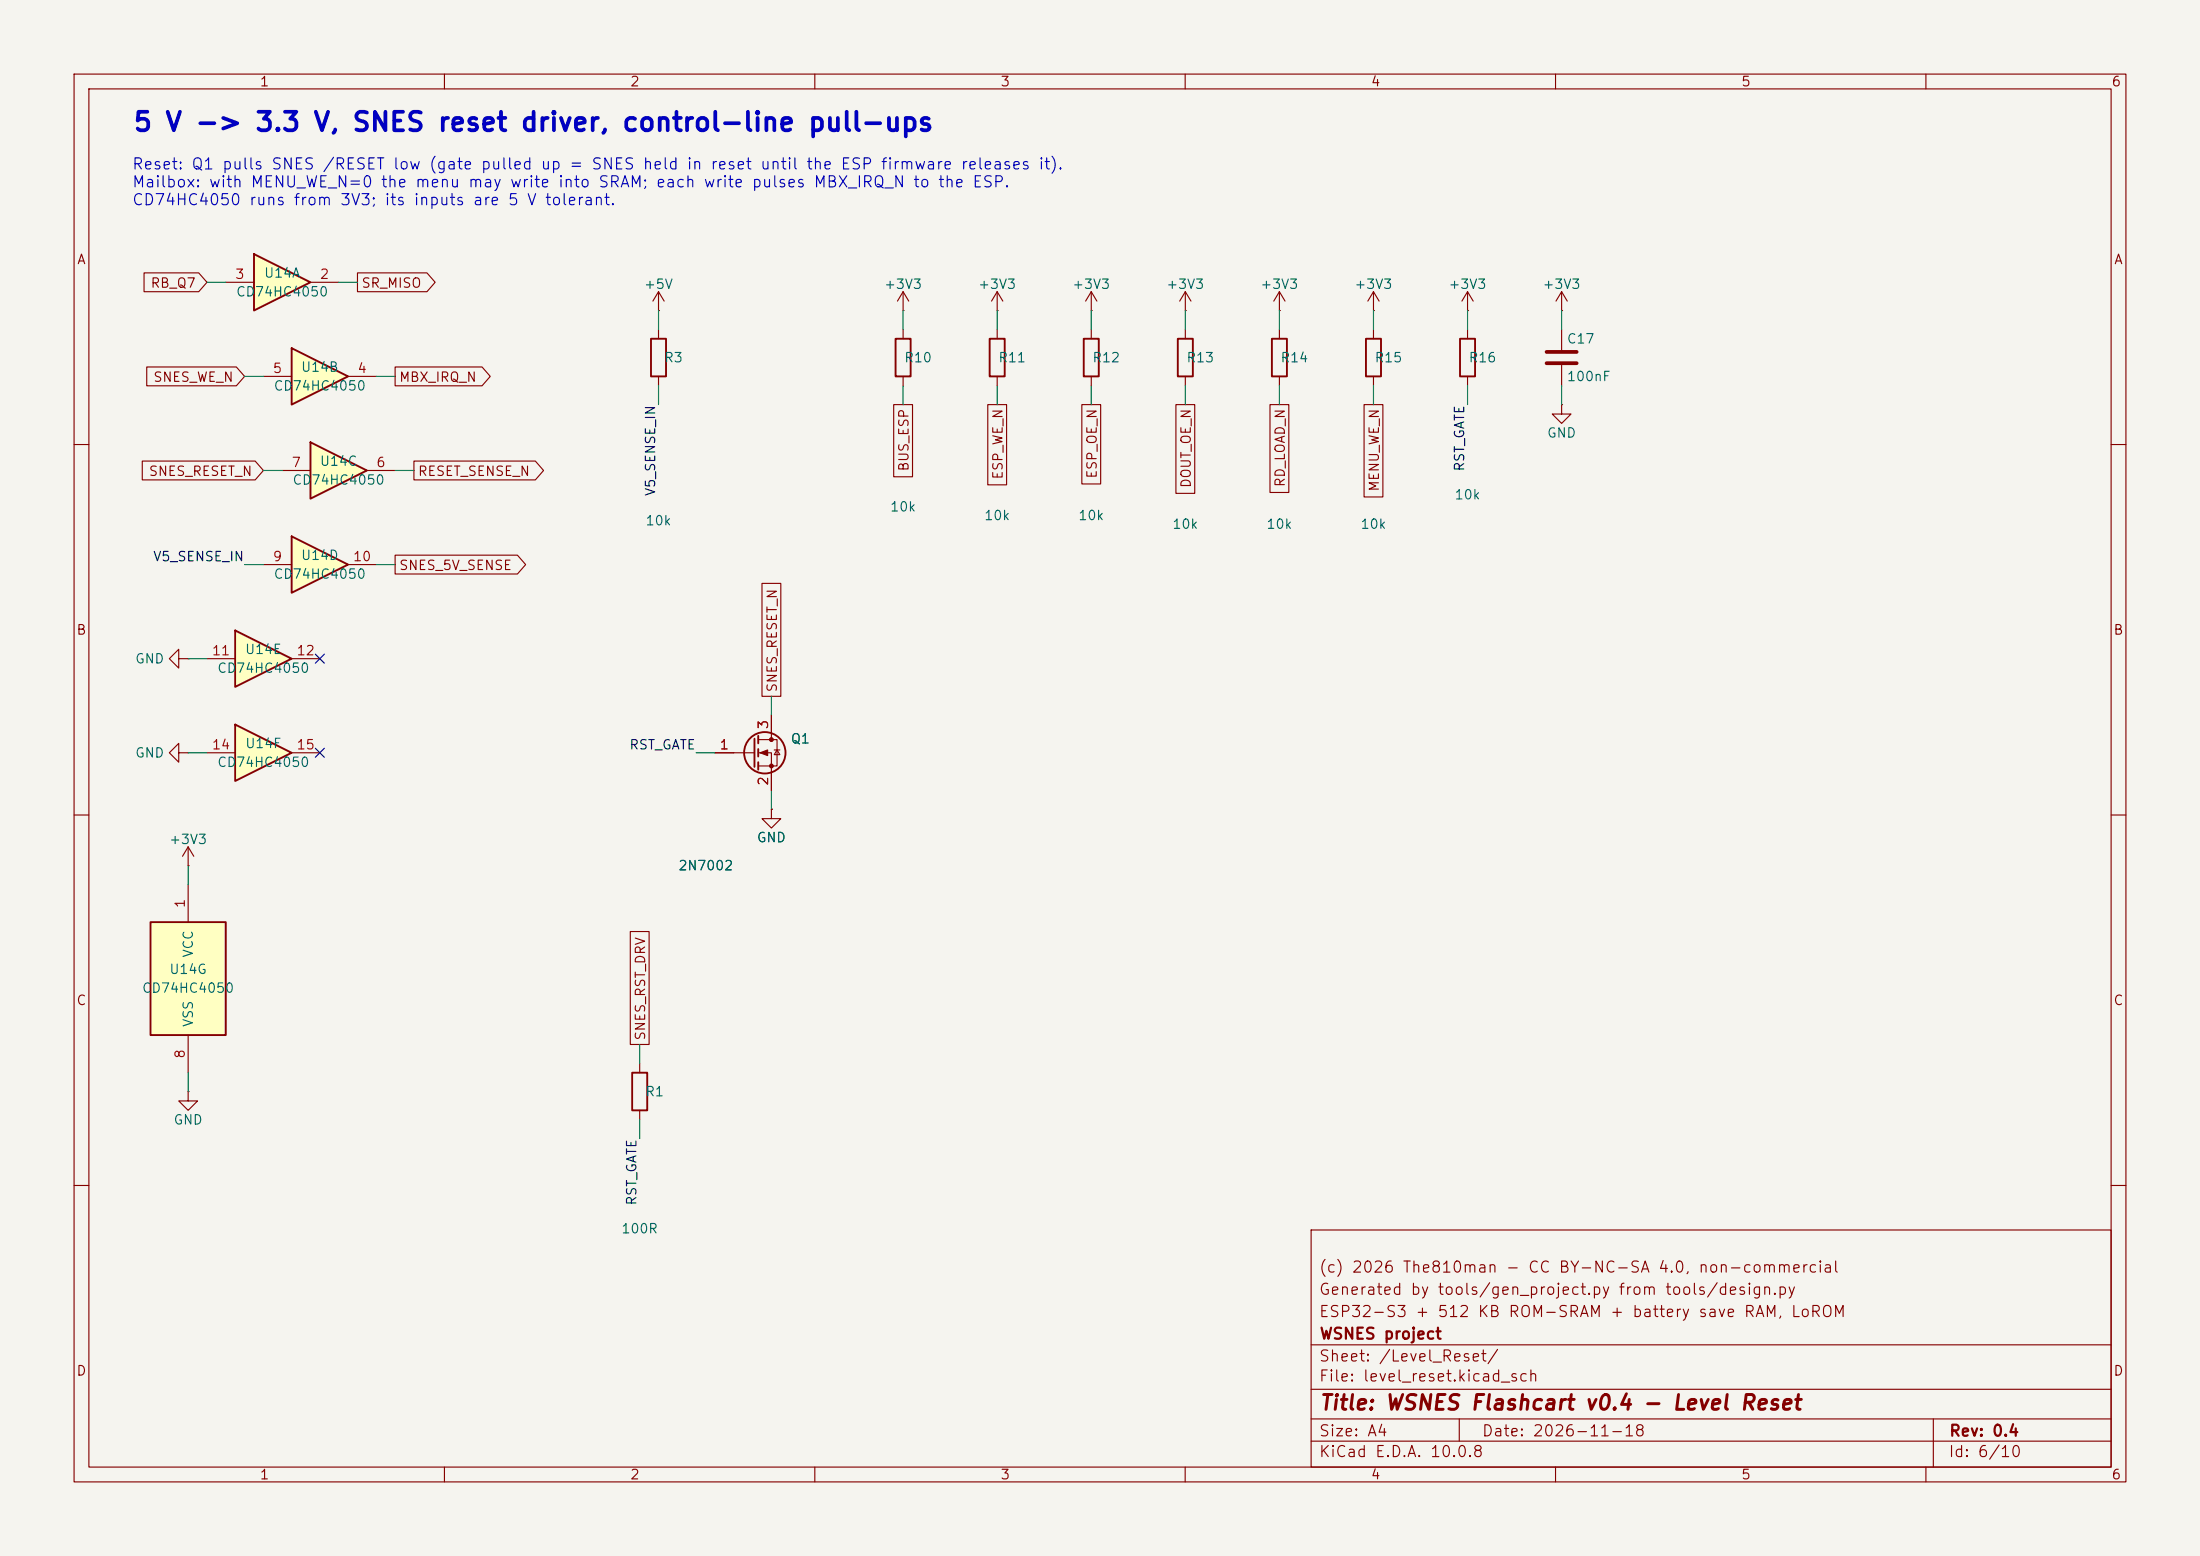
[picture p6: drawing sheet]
(kicad_sch
 (version 20250114)
 (generator "eeschema")
 (generator_version "9.0")
 (paper "A4")
 (title_block
  (title "WSNES Flashcart v0.4 - Level Reset")
  (date "2026-11-18")
  (rev "0.4")
  (company "WSNES project")
  (comment 1 "ESP32-S3 + 512 KB ROM-SRAM + battery save RAM, LoROM")
  (comment 2 "Generated by tools/gen_project.py from tools/design.py")
  (comment 3 "(c) 2026 The810man - CC BY-NC-SA 4.0, non-commercial"))
 (lib_symbols
  (symbol "4xxx:4050"
   (pin_names (offset 1.016)) (exclude_from_sim no) (in_bom yes) (on_board yes)
   (property "Reference" "U" (at 0 1.27 0) (effects (font (size 1.27 1.27))))
   (property "Value" "4050" (at 0 -1.27 0) (effects (font (size 1.27 1.27))))
   (property "Footprint" "" (at 0 0 0) (effects (font (size 1.27 1.27)) (hide yes)))
   (property "Datasheet" "http://www.intersil.com/content/dam/intersil/documents/cd40/cd4050bms.pdf" (at 0 0 0) (effects (font (size 1.27 1.27)) (hide yes)))
   (property "Description" "Hex Buffer" (at 0 0 0) (effects (font (size 1.27 1.27)) (hide yes)))
   (property "ki_locked" "" (at 0 0 0) (effects (font (size 1.27 1.27))))
   (symbol "4050_1_0"
    (polyline (pts (xy -3.81 3.81) (xy -3.81 -3.81) (xy 3.81 0) (xy -3.81 3.81)) (stroke (width 0.254) (type default)) (fill (type background)))
    (pin input line (at -7.62 0 0) (length 3.81) (name "~" (effects (font (size 1.27 1.27)))) (number "3" (effects (font (size 1.27 1.27)))))
    (pin output line (at 7.62 0 180) (length 3.81) (name "~" (effects (font (size 1.27 1.27)))) (number "2" (effects (font (size 1.27 1.27))))))
   (symbol "4050_2_0"
    (polyline (pts (xy -3.81 3.81) (xy -3.81 -3.81) (xy 3.81 0) (xy -3.81 3.81)) (stroke (width 0.254) (type default)) (fill (type background)))
    (pin input line (at -7.62 0 0) (length 3.81) (name "~" (effects (font (size 1.27 1.27)))) (number "5" (effects (font (size 1.27 1.27)))))
    (pin output line (at 7.62 0 180) (length 3.81) (name "~" (effects (font (size 1.27 1.27)))) (number "4" (effects (font (size 1.27 1.27))))))
   (symbol "4050_3_0"
    (polyline (pts (xy -3.81 3.81) (xy -3.81 -3.81) (xy 3.81 0) (xy -3.81 3.81)) (stroke (width 0.254) (type default)) (fill (type background)))
    (pin input line (at -7.62 0 0) (length 3.81) (name "~" (effects (font (size 1.27 1.27)))) (number "7" (effects (font (size 1.27 1.27)))))
    (pin output line (at 7.62 0 180) (length 3.81) (name "~" (effects (font (size 1.27 1.27)))) (number "6" (effects (font (size 1.27 1.27))))))
   (symbol "4050_4_0"
    (polyline (pts (xy -3.81 3.81) (xy -3.81 -3.81) (xy 3.81 0) (xy -3.81 3.81)) (stroke (width 0.254) (type default)) (fill (type background)))
    (pin input line (at -7.62 0 0) (length 3.81) (name "~" (effects (font (size 1.27 1.27)))) (number "9" (effects (font (size 1.27 1.27)))))
    (pin output line (at 7.62 0 180) (length 3.81) (name "~" (effects (font (size 1.27 1.27)))) (number "10" (effects (font (size 1.27 1.27))))))
   (symbol "4050_5_0"
    (polyline (pts (xy -3.81 3.81) (xy -3.81 -3.81) (xy 3.81 0) (xy -3.81 3.81)) (stroke (width 0.254) (type default)) (fill (type background)))
    (pin input line (at -7.62 0 0) (length 3.81) (name "~" (effects (font (size 1.27 1.27)))) (number "11" (effects (font (size 1.27 1.27)))))
    (pin output line (at 7.62 0 180) (length 3.81) (name "~" (effects (font (size 1.27 1.27)))) (number "12" (effects (font (size 1.27 1.27))))))
   (symbol "4050_6_0"
    (polyline (pts (xy -3.81 3.81) (xy -3.81 -3.81) (xy 3.81 0) (xy -3.81 3.81)) (stroke (width 0.254) (type default)) (fill (type background)))
    (pin input line (at -7.62 0 0) (length 3.81) (name "~" (effects (font (size 1.27 1.27)))) (number "14" (effects (font (size 1.27 1.27)))))
    (pin output line (at 7.62 0 180) (length 3.81) (name "~" (effects (font (size 1.27 1.27)))) (number "15" (effects (font (size 1.27 1.27))))))
   (symbol "4050_7_0"
    (pin power_in line (at 0 12.7 270) (length 5.08) (name "VCC" (effects (font (size 1.27 1.27)))) (number "1" (effects (font (size 1.27 1.27)))))
    (pin power_in line (at 0 -12.7 90) (length 5.08) (name "VSS" (effects (font (size 1.27 1.27)))) (number "8" (effects (font (size 1.27 1.27))))))
   (symbol "4050_7_1"
    (rectangle (start -5.08 7.62) (end 5.08 -7.62) (stroke (width 0.254) (type default)) (fill (type background))))
   (embedded_fonts no))
  (symbol "Device:R"
   (pin_numbers (hide yes))
   (pin_names (offset 0)) (exclude_from_sim no) (in_bom yes) (on_board yes)
   (property "Reference" "R" (at 2.032 0 90) (effects (font (size 1.27 1.27))))
   (property "Value" "R" (at 0 0 90) (effects (font (size 1.27 1.27))))
   (property "Footprint" "" (at -1.778 0 90) (effects (font (size 1.27 1.27)) (hide yes)))
   (property "Datasheet" "~" (at 0 0 0) (effects (font (size 1.27 1.27)) (hide yes)))
   (property "Description" "Resistor" (at 0 0 0) (effects (font (size 1.27 1.27)) (hide yes)))
   (symbol "R_0_1"
    (rectangle (start -1.016 -2.54) (end 1.016 2.54) (stroke (width 0.254) (type default)) (fill (type none))))
   (symbol "R_1_1"
    (pin passive line (at 0 3.81 270) (length 1.27) (name "~" (effects (font (size 1.27 1.27)))) (number "1" (effects (font (size 1.27 1.27)))))
    (pin passive line (at 0 -3.81 90) (length 1.27) (name "~" (effects (font (size 1.27 1.27)))) (number "2" (effects (font (size 1.27 1.27))))))
   (embedded_fonts no))
  (symbol "Transistor_FET:2N7002"
   (pin_names (offset 0) (hide yes)) (exclude_from_sim no) (in_bom yes) (on_board yes)
   (property "Reference" "Q" (at 5.08 1.905 0) (effects (font (size 1.27 1.27)) (justify left)))
   (property "Value" "2N7002" (at 5.08 0 0) (effects (font (size 1.27 1.27)) (justify left)))
   (property "Footprint" "Package_TO_SOT_SMD:SOT-23" (at 5.08 -1.905 0) (effects (font (size 1.27 1.27) (italic yes)) (justify left) (hide yes)))
   (property "Datasheet" "https://www.onsemi.com/pub/Collateral/NDS7002A-D.PDF" (at 5.08 -3.81 0) (effects (font (size 1.27 1.27)) (justify left) (hide yes)))
   (property "Description" "0.115A Id, 60V Vds, N-Channel MOSFET, SOT-23" (at 0 0 0) (effects (font (size 1.27 1.27)) (hide yes)))
   (symbol "2N7002_0_1"
    (polyline (pts (xy 0.254 1.905) (xy 0.254 -1.905)) (stroke (width 0.254) (type default)) (fill (type none)))
    (polyline (pts (xy 0.254 0) (xy -2.54 0)) (stroke (width 0) (type default)) (fill (type none)))
    (polyline (pts (xy 0.762 2.286) (xy 0.762 1.27)) (stroke (width 0.254) (type default)) (fill (type none)))
    (polyline (pts (xy 0.762 0.508) (xy 0.762 -0.508)) (stroke (width 0.254) (type default)) (fill (type none)))
    (polyline (pts (xy 0.762 -1.27) (xy 0.762 -2.286)) (stroke (width 0.254) (type default)) (fill (type none)))
    (polyline (pts (xy 0.762 -1.778) (xy 3.302 -1.778) (xy 3.302 1.778) (xy 0.762 1.778)) (stroke (width 0) (type default)) (fill (type none)))
    (polyline (pts (xy 1.016 0) (xy 2.032 0.381) (xy 2.032 -0.381) (xy 1.016 0)) (stroke (width 0) (type default)) (fill (type outline)))
    (circle (center 1.651 0) (radius 2.794) (stroke (width 0.254) (type default)) (fill (type none)))
    (polyline (pts (xy 2.54 2.54) (xy 2.54 1.778)) (stroke (width 0) (type default)) (fill (type none)))
    (circle (center 2.54 1.778) (radius 0.254) (stroke (width 0) (type default)) (fill (type outline)))
    (circle (center 2.54 -1.778) (radius 0.254) (stroke (width 0) (type default)) (fill (type outline)))
    (polyline (pts (xy 2.54 -2.54) (xy 2.54 0) (xy 0.762 0)) (stroke (width 0) (type default)) (fill (type none)))
    (polyline (pts (xy 2.921 0.381) (xy 3.683 0.381)) (stroke (width 0) (type default)) (fill (type none)))
    (polyline (pts (xy 3.302 0.381) (xy 2.921 -0.254) (xy 3.683 -0.254) (xy 3.302 0.381)) (stroke (width 0) (type default)) (fill (type none))))
   (symbol "2N7002_1_1"
    (pin input line (at -5.08 0 0) (length 2.54) (name "G" (effects (font (size 1.27 1.27)))) (number "1" (effects (font (size 1.27 1.27)))))
    (pin passive line (at 2.54 5.08 270) (length 2.54) (name "D" (effects (font (size 1.27 1.27)))) (number "3" (effects (font (size 1.27 1.27)))))
    (pin passive line (at 2.54 -5.08 90) (length 2.54) (name "S" (effects (font (size 1.27 1.27)))) (number "2" (effects (font (size 1.27 1.27))))))
   (embedded_fonts no))
  (symbol "Device:C"
   (pin_numbers (hide yes))
   (pin_names (offset 0.254)) (exclude_from_sim no) (in_bom yes) (on_board yes)
   (property "Reference" "C" (at 0.635 2.54 0) (effects (font (size 1.27 1.27)) (justify left)))
   (property "Value" "C" (at 0.635 -2.54 0) (effects (font (size 1.27 1.27)) (justify left)))
   (property "Footprint" "" (at 0.9652 -3.81 0) (effects (font (size 1.27 1.27)) (hide yes)))
   (property "Datasheet" "~" (at 0 0 0) (effects (font (size 1.27 1.27)) (hide yes)))
   (property "Description" "Unpolarized capacitor" (at 0 0 0) (effects (font (size 1.27 1.27)) (hide yes)))
   (symbol "C_0_1"
    (polyline (pts (xy -2.032 0.762) (xy 2.032 0.762)) (stroke (width 0.508) (type default)) (fill (type none)))
    (polyline (pts (xy -2.032 -0.762) (xy 2.032 -0.762)) (stroke (width 0.508) (type default)) (fill (type none))))
   (symbol "C_1_1"
    (pin passive line (at 0 3.81 270) (length 2.794) (name "~" (effects (font (size 1.27 1.27)))) (number "1" (effects (font (size 1.27 1.27)))))
    (pin passive line (at 0 -3.81 90) (length 2.794) (name "~" (effects (font (size 1.27 1.27)))) (number "2" (effects (font (size 1.27 1.27))))))
   (embedded_fonts no))
  (symbol "power:GND"
   (power)
   (pin_numbers (hide yes))
   (pin_names (offset 0) (hide yes)) (exclude_from_sim no) (in_bom yes) (on_board yes)
   (property "Reference" "#PWR" (at 0 -6.35 0) (effects (font (size 1.27 1.27)) (hide yes)))
   (property "Value" "GND" (at 0 -3.81 0) (effects (font (size 1.27 1.27))))
   (property "Footprint" "" (at 0 0 0) (effects (font (size 1.27 1.27)) (hide yes)))
   (property "Datasheet" "" (at 0 0 0) (effects (font (size 1.27 1.27)) (hide yes)))
   (property "Description" "Power symbol creates a global label with name \"GND\" , ground" (at 0 0 0) (effects (font (size 1.27 1.27)) (hide yes)))
   (symbol "GND_0_1"
    (polyline (pts (xy 0 0) (xy 0 -1.27) (xy 1.27 -1.27) (xy 0 -2.54) (xy -1.27 -1.27) (xy 0 -1.27)) (stroke (width 0) (type default)) (fill (type none))))
   (symbol "GND_1_1"
    (pin power_in line (at 0 0 270) (length 0) (name "~" (effects (font (size 1.27 1.27)))) (number "1" (effects (font (size 1.27 1.27))))))
   (embedded_fonts no))
  (symbol "power:+3V3"
   (power)
   (pin_numbers (hide yes))
   (pin_names (offset 0) (hide yes)) (exclude_from_sim no) (in_bom yes) (on_board yes)
   (property "Reference" "#PWR" (at 0 -3.81 0) (effects (font (size 1.27 1.27)) (hide yes)))
   (property "Value" "+3V3" (at 0 3.556 0) (effects (font (size 1.27 1.27))))
   (property "Footprint" "" (at 0 0 0) (effects (font (size 1.27 1.27)) (hide yes)))
   (property "Datasheet" "" (at 0 0 0) (effects (font (size 1.27 1.27)) (hide yes)))
   (property "Description" "Power symbol creates a global label with name \"+3V3\"" (at 0 0 0) (effects (font (size 1.27 1.27)) (hide yes)))
   (symbol "+3V3_0_1"
    (polyline (pts (xy -0.762 1.27) (xy 0 2.54)) (stroke (width 0) (type default)) (fill (type none)))
    (polyline (pts (xy 0 2.54) (xy 0.762 1.27)) (stroke (width 0) (type default)) (fill (type none)))
    (polyline (pts (xy 0 0) (xy 0 2.54)) (stroke (width 0) (type default)) (fill (type none))))
   (symbol "+3V3_1_1"
    (pin power_in line (at 0 0 90) (length 0) (name "~" (effects (font (size 1.27 1.27)))) (number "1" (effects (font (size 1.27 1.27))))))
   (embedded_fonts no))
  (symbol "power:+5V"
   (power)
   (pin_numbers (hide yes))
   (pin_names (offset 0) (hide yes)) (exclude_from_sim no) (in_bom yes) (on_board yes)
   (property "Reference" "#PWR" (at 0 -3.81 0) (effects (font (size 1.27 1.27)) (hide yes)))
   (property "Value" "+5V" (at 0 3.556 0) (effects (font (size 1.27 1.27))))
   (property "Footprint" "" (at 0 0 0) (effects (font (size 1.27 1.27)) (hide yes)))
   (property "Datasheet" "" (at 0 0 0) (effects (font (size 1.27 1.27)) (hide yes)))
   (property "Description" "Power symbol creates a global label with name \"+5V\"" (at 0 0 0) (effects (font (size 1.27 1.27)) (hide yes)))
   (symbol "+5V_0_1"
    (polyline (pts (xy -0.762 1.27) (xy 0 2.54)) (stroke (width 0) (type default)) (fill (type none)))
    (polyline (pts (xy 0 2.54) (xy 0.762 1.27)) (stroke (width 0) (type default)) (fill (type none)))
    (polyline (pts (xy 0 0) (xy 0 2.54)) (stroke (width 0) (type default)) (fill (type none))))
   (symbol "+5V_1_1"
    (pin power_in line (at 0 0 90) (length 0) (name "~" (effects (font (size 1.27 1.27)))) (number "1" (effects (font (size 1.27 1.27))))))
   (embedded_fonts no)))
 (symbol
  (lib_id "4xxx:4050")
  (at 38.1 38.1 0)
  (unit 1)
  (exclude_from_sim no)
  (in_bom yes)
  (on_board yes)
  (dnp no)
  (fields_autoplaced yes)
  (property "Reference" "U14" (at 38.1 36.83 0) (effects (font (size 1.27 1.27))))
  (property "Value" "CD74HC4050" (at 38.1 39.37 0) (effects (font (size 1.27 1.27))))
  (property "Footprint" "Package_SO:TSSOP-16_4.4x5mm_P0.65mm" (at 38.1 38.1 0) (effects (font (size 1.27 1.27)) (hide yes)))
  (property "Datasheet" "http://www.intersil.com/content/dam/intersil/documents/cd40/cd4050bms.pdf" (at 38.1 38.1 0) (effects (font (size 1.27 1.27)) (hide yes)))
  (property "MPN" "CD74HC4050PWR" (at 38.1 38.1 0) (effects (font (size 1.27 1.27)) (hide yes)))
  (property "Manufacturer" "Texas Instruments" (at 38.1 38.1 0) (effects (font (size 1.27 1.27)) (hide yes)))
  (property "LCSC" "C352825" (at 38.1 38.1 0) (effects (font (size 1.27 1.27)) (hide yes)))
  (property "Assembly" "JLC" (at 38.1 38.1 0) (effects (font (size 1.27 1.27)) (hide yes)))
  (pin "2")
  (pin "3"))
 (wire
  (pts (xy 30.48 38.1) (xy 27.94 38.1))
  (stroke (width 0) (type default)))
 (global_label "RB_Q7"
  (shape input)
  (at 27.94 38.1 180)
  (fields_autoplaced yes)
  (effects (font (size 1.27 1.27)) (justify right))
  (property "Intersheetrefs" "${INTERSHEET_REFS}" (at 27.94 38.1 0) (effects (font (size 1.27 1.27)) (justify right) (hide yes))))
 (wire
  (pts (xy 45.72 38.1) (xy 48.26 38.1))
  (stroke (width 0) (type default)))
 (global_label "SR_MISO"
  (shape output)
  (at 48.26 38.1 0)
  (fields_autoplaced yes)
  (effects (font (size 1.27 1.27)) (justify left))
  (property "Intersheetrefs" "${INTERSHEET_REFS}" (at 48.26 38.1 0) (effects (font (size 1.27 1.27)) (justify left) (hide yes))))
 (symbol
  (lib_id "4xxx:4050")
  (at 43.18 50.8 0)
  (unit 2)
  (exclude_from_sim no)
  (in_bom yes)
  (on_board yes)
  (dnp no)
  (fields_autoplaced yes)
  (property "Reference" "U14" (at 43.18 49.53 0) (effects (font (size 1.27 1.27))))
  (property "Value" "CD74HC4050" (at 43.18 52.07 0) (effects (font (size 1.27 1.27))))
  (property "Footprint" "Package_SO:TSSOP-16_4.4x5mm_P0.65mm" (at 43.18 50.8 0) (effects (font (size 1.27 1.27)) (hide yes)))
  (property "Datasheet" "http://www.intersil.com/content/dam/intersil/documents/cd40/cd4050bms.pdf" (at 43.18 50.8 0) (effects (font (size 1.27 1.27)) (hide yes)))
  (property "MPN" "CD74HC4050PWR" (at 43.18 50.8 0) (effects (font (size 1.27 1.27)) (hide yes)))
  (property "Manufacturer" "Texas Instruments" (at 43.18 50.8 0) (effects (font (size 1.27 1.27)) (hide yes)))
  (property "LCSC" "C352825" (at 43.18 50.8 0) (effects (font (size 1.27 1.27)) (hide yes)))
  (property "Assembly" "JLC" (at 43.18 50.8 0) (effects (font (size 1.27 1.27)) (hide yes)))
  (pin "4")
  (pin "5"))
 (wire
  (pts (xy 35.56 50.8) (xy 33.02 50.8))
  (stroke (width 0) (type default)))
 (global_label "SNES_WE_N"
  (shape input)
  (at 33.02 50.8 180)
  (fields_autoplaced yes)
  (effects (font (size 1.27 1.27)) (justify right))
  (property "Intersheetrefs" "${INTERSHEET_REFS}" (at 33.02 50.8 0) (effects (font (size 1.27 1.27)) (justify right) (hide yes))))
 (wire
  (pts (xy 50.8 50.8) (xy 53.34 50.8))
  (stroke (width 0) (type default)))
 (global_label "MBX_IRQ_N"
  (shape output)
  (at 53.34 50.8 0)
  (fields_autoplaced yes)
  (effects (font (size 1.27 1.27)) (justify left))
  (property "Intersheetrefs" "${INTERSHEET_REFS}" (at 53.34 50.8 0) (effects (font (size 1.27 1.27)) (justify left) (hide yes))))
 (symbol
  (lib_id "4xxx:4050")
  (at 45.72 63.5 0)
  (unit 3)
  (exclude_from_sim no)
  (in_bom yes)
  (on_board yes)
  (dnp no)
  (fields_autoplaced yes)
  (property "Reference" "U14" (at 45.72 62.23 0) (effects (font (size 1.27 1.27))))
  (property "Value" "CD74HC4050" (at 45.72 64.77 0) (effects (font (size 1.27 1.27))))
  (property "Footprint" "Package_SO:TSSOP-16_4.4x5mm_P0.65mm" (at 45.72 63.5 0) (effects (font (size 1.27 1.27)) (hide yes)))
  (property "Datasheet" "http://www.intersil.com/content/dam/intersil/documents/cd40/cd4050bms.pdf" (at 45.72 63.5 0) (effects (font (size 1.27 1.27)) (hide yes)))
  (property "MPN" "CD74HC4050PWR" (at 45.72 63.5 0) (effects (font (size 1.27 1.27)) (hide yes)))
  (property "Manufacturer" "Texas Instruments" (at 45.72 63.5 0) (effects (font (size 1.27 1.27)) (hide yes)))
  (property "LCSC" "C352825" (at 45.72 63.5 0) (effects (font (size 1.27 1.27)) (hide yes)))
  (property "Assembly" "JLC" (at 45.72 63.5 0) (effects (font (size 1.27 1.27)) (hide yes)))
  (pin "6")
  (pin "7"))
 (wire
  (pts (xy 38.1 63.5) (xy 35.56 63.5))
  (stroke (width 0) (type default)))
 (global_label "SNES_RESET_N"
  (shape input)
  (at 35.56 63.5 180)
  (fields_autoplaced yes)
  (effects (font (size 1.27 1.27)) (justify right))
  (property "Intersheetrefs" "${INTERSHEET_REFS}" (at 35.56 63.5 0) (effects (font (size 1.27 1.27)) (justify right) (hide yes))))
 (wire
  (pts (xy 53.34 63.5) (xy 55.88 63.5))
  (stroke (width 0) (type default)))
 (global_label "RESET_SENSE_N"
  (shape output)
  (at 55.88 63.5 0)
  (fields_autoplaced yes)
  (effects (font (size 1.27 1.27)) (justify left))
  (property "Intersheetrefs" "${INTERSHEET_REFS}" (at 55.88 63.5 0) (effects (font (size 1.27 1.27)) (justify left) (hide yes))))
 (symbol
  (lib_id "4xxx:4050")
  (at 43.18 76.2 0)
  (unit 4)
  (exclude_from_sim no)
  (in_bom yes)
  (on_board yes)
  (dnp no)
  (fields_autoplaced yes)
  (property "Reference" "U14" (at 43.18 74.93 0) (effects (font (size 1.27 1.27))))
  (property "Value" "CD74HC4050" (at 43.18 77.47 0) (effects (font (size 1.27 1.27))))
  (property "Footprint" "Package_SO:TSSOP-16_4.4x5mm_P0.65mm" (at 43.18 76.2 0) (effects (font (size 1.27 1.27)) (hide yes)))
  (property "Datasheet" "http://www.intersil.com/content/dam/intersil/documents/cd40/cd4050bms.pdf" (at 43.18 76.2 0) (effects (font (size 1.27 1.27)) (hide yes)))
  (property "MPN" "CD74HC4050PWR" (at 43.18 76.2 0) (effects (font (size 1.27 1.27)) (hide yes)))
  (property "Manufacturer" "Texas Instruments" (at 43.18 76.2 0) (effects (font (size 1.27 1.27)) (hide yes)))
  (property "LCSC" "C352825" (at 43.18 76.2 0) (effects (font (size 1.27 1.27)) (hide yes)))
  (property "Assembly" "JLC" (at 43.18 76.2 0) (effects (font (size 1.27 1.27)) (hide yes)))
  (pin "9")
  (pin "10"))
 (wire
  (pts (xy 35.56 76.2) (xy 33.02 76.2))
  (stroke (width 0) (type default)))
 (label "V5_SENSE_IN"
  (at 33.02 76.2 180)
  (fields_autoplaced yes)
  (effects (font (size 1.27 1.27)) (justify right bottom)))
 (wire
  (pts (xy 50.8 76.2) (xy 53.34 76.2))
  (stroke (width 0) (type default)))
 (global_label "SNES_5V_SENSE"
  (shape output)
  (at 53.34 76.2 0)
  (fields_autoplaced yes)
  (effects (font (size 1.27 1.27)) (justify left))
  (property "Intersheetrefs" "${INTERSHEET_REFS}" (at 53.34 76.2 0) (effects (font (size 1.27 1.27)) (justify left) (hide yes))))
 (symbol
  (lib_id "4xxx:4050")
  (at 35.56 88.9 0)
  (unit 5)
  (exclude_from_sim no)
  (in_bom yes)
  (on_board yes)
  (dnp no)
  (fields_autoplaced yes)
  (property "Reference" "U14" (at 35.56 87.63 0) (effects (font (size 1.27 1.27))))
  (property "Value" "CD74HC4050" (at 35.56 90.17 0) (effects (font (size 1.27 1.27))))
  (property "Footprint" "Package_SO:TSSOP-16_4.4x5mm_P0.65mm" (at 35.56 88.9 0) (effects (font (size 1.27 1.27)) (hide yes)))
  (property "Datasheet" "http://www.intersil.com/content/dam/intersil/documents/cd40/cd4050bms.pdf" (at 35.56 88.9 0) (effects (font (size 1.27 1.27)) (hide yes)))
  (property "MPN" "CD74HC4050PWR" (at 35.56 88.9 0) (effects (font (size 1.27 1.27)) (hide yes)))
  (property "Manufacturer" "Texas Instruments" (at 35.56 88.9 0) (effects (font (size 1.27 1.27)) (hide yes)))
  (property "LCSC" "C352825" (at 35.56 88.9 0) (effects (font (size 1.27 1.27)) (hide yes)))
  (property "Assembly" "JLC" (at 35.56 88.9 0) (effects (font (size 1.27 1.27)) (hide yes)))
  (pin "11")
  (pin "12"))
 (wire
  (pts (xy 27.94 88.9) (xy 25.4 88.9))
  (stroke (width 0) (type default)))
 (symbol
  (lib_id "power:GND")
  (at 25.4 88.9 270)
  (unit 1)
  (exclude_from_sim no)
  (in_bom yes)
  (on_board yes)
  (dnp no)
  (fields_autoplaced yes)
  (property "Reference" "#PWR078" (at 19.05 88.9 0) (effects (font (size 1.27 1.27)) (hide yes)))
  (property "Value" "GND" (at 22.26 88.9 90) (effects (font (size 1.27 1.27)) (justify right)))
  (property "Footprint" "" (at 25.4 88.9 0) (effects (font (size 1.27 1.27)) (hide yes)))
  (property "Datasheet" "" (at 25.4 88.9 0) (effects (font (size 1.27 1.27)) (hide yes)))
  (pin "1"))
 (no_connect (at 43.18 88.9))
 (symbol
  (lib_id "4xxx:4050")
  (at 35.56 101.6 0)
  (unit 6)
  (exclude_from_sim no)
  (in_bom yes)
  (on_board yes)
  (dnp no)
  (fields_autoplaced yes)
  (property "Reference" "U14" (at 35.56 100.33 0) (effects (font (size 1.27 1.27))))
  (property "Value" "CD74HC4050" (at 35.56 102.87 0) (effects (font (size 1.27 1.27))))
  (property "Footprint" "Package_SO:TSSOP-16_4.4x5mm_P0.65mm" (at 35.56 101.6 0) (effects (font (size 1.27 1.27)) (hide yes)))
  (property "Datasheet" "http://www.intersil.com/content/dam/intersil/documents/cd40/cd4050bms.pdf" (at 35.56 101.6 0) (effects (font (size 1.27 1.27)) (hide yes)))
  (property "MPN" "CD74HC4050PWR" (at 35.56 101.6 0) (effects (font (size 1.27 1.27)) (hide yes)))
  (property "Manufacturer" "Texas Instruments" (at 35.56 101.6 0) (effects (font (size 1.27 1.27)) (hide yes)))
  (property "LCSC" "C352825" (at 35.56 101.6 0) (effects (font (size 1.27 1.27)) (hide yes)))
  (property "Assembly" "JLC" (at 35.56 101.6 0) (effects (font (size 1.27 1.27)) (hide yes)))
  (pin "14")
  (pin "15"))
 (wire
  (pts (xy 27.94 101.6) (xy 25.4 101.6))
  (stroke (width 0) (type default)))
 (symbol
  (lib_id "power:GND")
  (at 25.4 101.6 270)
  (unit 1)
  (exclude_from_sim no)
  (in_bom yes)
  (on_board yes)
  (dnp no)
  (fields_autoplaced yes)
  (property "Reference" "#PWR079" (at 19.05 101.6 0) (effects (font (size 1.27 1.27)) (hide yes)))
  (property "Value" "GND" (at 22.26 101.6 90) (effects (font (size 1.27 1.27)) (justify right)))
  (property "Footprint" "" (at 25.4 101.6 0) (effects (font (size 1.27 1.27)) (hide yes)))
  (property "Datasheet" "" (at 25.4 101.6 0) (effects (font (size 1.27 1.27)) (hide yes)))
  (pin "1"))
 (no_connect (at 43.18 101.6))
 (symbol
  (lib_id "4xxx:4050")
  (at 25.4 132.08 0)
  (unit 7)
  (exclude_from_sim no)
  (in_bom yes)
  (on_board yes)
  (dnp no)
  (fields_autoplaced yes)
  (property "Reference" "U14" (at 25.4 130.81 0) (effects (font (size 1.27 1.27))))
  (property "Value" "CD74HC4050" (at 25.4 133.35 0) (effects (font (size 1.27 1.27))))
  (property "Footprint" "Package_SO:TSSOP-16_4.4x5mm_P0.65mm" (at 25.4 132.08 0) (effects (font (size 1.27 1.27)) (hide yes)))
  (property "Datasheet" "http://www.intersil.com/content/dam/intersil/documents/cd40/cd4050bms.pdf" (at 25.4 132.08 0) (effects (font (size 1.27 1.27)) (hide yes)))
  (property "MPN" "CD74HC4050PWR" (at 25.4 132.08 0) (effects (font (size 1.27 1.27)) (hide yes)))
  (property "Manufacturer" "Texas Instruments" (at 25.4 132.08 0) (effects (font (size 1.27 1.27)) (hide yes)))
  (property "LCSC" "C352825" (at 25.4 132.08 0) (effects (font (size 1.27 1.27)) (hide yes)))
  (property "Assembly" "JLC" (at 25.4 132.08 0) (effects (font (size 1.27 1.27)) (hide yes)))
  (pin "1")
  (pin "8"))
 (wire
  (pts (xy 25.4 119.38) (xy 25.4 116.84))
  (stroke (width 0) (type default)))
 (symbol
  (lib_id "power:+3V3")
  (at 25.4 116.84 0)
  (unit 1)
  (exclude_from_sim no)
  (in_bom yes)
  (on_board yes)
  (dnp no)
  (fields_autoplaced yes)
  (property "Reference" "#PWR080" (at 25.4 120.65 0) (effects (font (size 1.27 1.27)) (hide yes)))
  (property "Value" "+3V3" (at 25.4 113.28 0) (effects (font (size 1.27 1.27))))
  (property "Footprint" "" (at 25.4 116.84 0) (effects (font (size 1.27 1.27)) (hide yes)))
  (property "Datasheet" "" (at 25.4 116.84 0) (effects (font (size 1.27 1.27)) (hide yes)))
  (pin "1"))
 (wire
  (pts (xy 25.4 144.78) (xy 25.4 147.32))
  (stroke (width 0) (type default)))
 (symbol
  (lib_id "power:GND")
  (at 25.4 147.32 0)
  (unit 1)
  (exclude_from_sim no)
  (in_bom yes)
  (on_board yes)
  (dnp no)
  (fields_autoplaced yes)
  (property "Reference" "#PWR081" (at 25.4 153.67 0) (effects (font (size 1.27 1.27)) (hide yes)))
  (property "Value" "GND" (at 25.4 151.13 0) (effects (font (size 1.27 1.27))))
  (property "Footprint" "" (at 25.4 147.32 0) (effects (font (size 1.27 1.27)) (hide yes)))
  (property "Datasheet" "" (at 25.4 147.32 0) (effects (font (size 1.27 1.27)) (hide yes)))
  (pin "1"))
 (symbol
  (lib_id "Device:R")
  (at 88.9 48.26 0)
  (unit 1)
  (exclude_from_sim no)
  (in_bom yes)
  (on_board yes)
  (dnp no)
  (fields_autoplaced yes)
  (property "Reference" "R3" (at 90.93 48.26 0) (effects (font (size 1.27 1.27))))
  (property "Value" "10k" (at 88.9 70.26 0) (effects (font (size 1.27 1.27))))
  (property "Footprint" "Resistor_SMD:R_0603_1608Metric" (at 87.12 48.26 0) (effects (font (size 1.27 1.27)) (hide yes)))
  (property "Datasheet" "~" (at 88.9 48.26 0) (effects (font (size 1.27 1.27)) (hide yes)))
  (property "MPN" "0603WAF1002T5E" (at 88.9 48.26 0) (effects (font (size 1.27 1.27)) (hide yes)))
  (property "Manufacturer" "UNI-ROYAL" (at 88.9 48.26 0) (effects (font (size 1.27 1.27)) (hide yes)))
  (property "LCSC" "C25804" (at 88.9 48.26 0) (effects (font (size 1.27 1.27)) (hide yes)))
  (property "Assembly" "JLC" (at 88.9 48.26 0) (effects (font (size 1.27 1.27)) (hide yes)))
  (pin "1")
  (pin "2"))
 (wire
  (pts (xy 88.9 44.45) (xy 88.9 41.91))
  (stroke (width 0) (type default)))
 (symbol
  (lib_id "power:+5V")
  (at 88.9 41.91 0)
  (unit 1)
  (exclude_from_sim no)
  (in_bom yes)
  (on_board yes)
  (dnp no)
  (fields_autoplaced yes)
  (property "Reference" "#PWR082" (at 88.9 45.72 0) (effects (font (size 1.27 1.27)) (hide yes)))
  (property "Value" "+5V" (at 88.9 38.35 0) (effects (font (size 1.27 1.27))))
  (property "Footprint" "" (at 88.9 41.91 0) (effects (font (size 1.27 1.27)) (hide yes)))
  (property "Datasheet" "" (at 88.9 41.91 0) (effects (font (size 1.27 1.27)) (hide yes)))
  (pin "1"))
 (wire
  (pts (xy 88.9 52.07) (xy 88.9 54.61))
  (stroke (width 0) (type default)))
 (label "V5_SENSE_IN"
  (at 88.9 54.61 270)
  (fields_autoplaced yes)
  (effects (font (size 1.27 1.27)) (justify right bottom)))
 (symbol
  (lib_id "Transistor_FET:2N7002")
  (at 101.6 101.6 0)
  (unit 1)
  (exclude_from_sim no)
  (in_bom yes)
  (on_board yes)
  (dnp no)
  (fields_autoplaced yes)
  (property "Reference" "Q1" (at 106.68 99.7 0) (effects (font (size 1.27 1.27)) (justify left)))
  (property "Value" "2N7002" (at 95.29 116.82 0) (effects (font (size 1.27 1.27))))
  (property "Footprint" "Package_TO_SOT_SMD:SOT-23" (at 106.68 103.5 0) (effects (font (size 1.27 1.27)) (hide yes)))
  (property "Datasheet" "https://www.onsemi.com/pub/Collateral/NDS7002A-D.PDF" (at 106.68 105.41 0) (effects (font (size 1.27 1.27)) (hide yes)))
  (property "MPN" "2N7002" (at 101.6 101.6 0) (effects (font (size 1.27 1.27)) (hide yes)))
  (property "Manufacturer" "JSCJ" (at 101.6 101.6 0) (effects (font (size 1.27 1.27)) (hide yes)))
  (property "LCSC" "C8545" (at 101.6 101.6 0) (effects (font (size 1.27 1.27)) (hide yes)))
  (property "Assembly" "JLC" (at 101.6 101.6 0) (effects (font (size 1.27 1.27)) (hide yes)))
  (pin "1")
  (pin "2")
  (pin "3"))
 (wire
  (pts (xy 96.52 101.6) (xy 93.98 101.6))
  (stroke (width 0) (type default)))
 (label "RST_GATE"
  (at 93.98 101.6 180)
  (fields_autoplaced yes)
  (effects (font (size 1.27 1.27)) (justify right bottom)))
 (wire
  (pts (xy 104.14 96.52) (xy 104.14 93.98))
  (stroke (width 0) (type default)))
 (global_label "SNES_RESET_N"
  (shape passive)
  (at 104.14 93.98 90)
  (fields_autoplaced yes)
  (effects (font (size 1.27 1.27)) (justify left))
  (property "Intersheetrefs" "${INTERSHEET_REFS}" (at 104.14 93.98 0) (effects (font (size 1.27 1.27)) (justify left) (hide yes))))
 (wire
  (pts (xy 104.14 106.68) (xy 104.14 109.22))
  (stroke (width 0) (type default)))
 (symbol
  (lib_id "power:GND")
  (at 104.14 109.22 0)
  (unit 1)
  (exclude_from_sim no)
  (in_bom yes)
  (on_board yes)
  (dnp no)
  (fields_autoplaced yes)
  (property "Reference" "#PWR083" (at 104.14 115.57 0) (effects (font (size 1.27 1.27)) (hide yes)))
  (property "Value" "GND" (at 104.14 113.03 0) (effects (font (size 1.27 1.27))))
  (property "Footprint" "" (at 104.14 109.22 0) (effects (font (size 1.27 1.27)) (hide yes)))
  (property "Datasheet" "" (at 104.14 109.22 0) (effects (font (size 1.27 1.27)) (hide yes)))
  (pin "1"))
 (symbol
  (lib_id "Device:R")
  (at 86.36 147.32 0)
  (unit 1)
  (exclude_from_sim no)
  (in_bom yes)
  (on_board yes)
  (dnp no)
  (fields_autoplaced yes)
  (property "Reference" "R1" (at 88.39 147.32 0) (effects (font (size 1.27 1.27))))
  (property "Value" "100R" (at 86.36 165.82 0) (effects (font (size 1.27 1.27))))
  (property "Footprint" "Resistor_SMD:R_0603_1608Metric" (at 84.58 147.32 0) (effects (font (size 1.27 1.27)) (hide yes)))
  (property "Datasheet" "~" (at 86.36 147.32 0) (effects (font (size 1.27 1.27)) (hide yes)))
  (property "MPN" "0603WAF1000T5E" (at 86.36 147.32 0) (effects (font (size 1.27 1.27)) (hide yes)))
  (property "Manufacturer" "UNI-ROYAL" (at 86.36 147.32 0) (effects (font (size 1.27 1.27)) (hide yes)))
  (property "LCSC" "C22775" (at 86.36 147.32 0) (effects (font (size 1.27 1.27)) (hide yes)))
  (property "Assembly" "JLC" (at 86.36 147.32 0) (effects (font (size 1.27 1.27)) (hide yes)))
  (pin "1")
  (pin "2"))
 (wire
  (pts (xy 86.36 143.51) (xy 86.36 140.97))
  (stroke (width 0) (type default)))
 (global_label "SNES_RST_DRV"
  (shape passive)
  (at 86.36 140.97 90)
  (fields_autoplaced yes)
  (effects (font (size 1.27 1.27)) (justify left))
  (property "Intersheetrefs" "${INTERSHEET_REFS}" (at 86.36 140.97 0) (effects (font (size 1.27 1.27)) (justify left) (hide yes))))
 (wire
  (pts (xy 86.36 151.13) (xy 86.36 153.67))
  (stroke (width 0) (type default)))
 (label "RST_GATE"
  (at 86.36 153.67 270)
  (fields_autoplaced yes)
  (effects (font (size 1.27 1.27)) (justify right bottom)))
 (symbol
  (lib_id "Device:R")
  (at 121.92 48.26 0)
  (unit 1)
  (exclude_from_sim no)
  (in_bom yes)
  (on_board yes)
  (dnp no)
  (fields_autoplaced yes)
  (property "Reference" "R10" (at 123.95 48.26 0) (effects (font (size 1.27 1.27))))
  (property "Value" "10k" (at 121.92 68.39 0) (effects (font (size 1.27 1.27))))
  (property "Footprint" "Resistor_SMD:R_0603_1608Metric" (at 120.14 48.26 0) (effects (font (size 1.27 1.27)) (hide yes)))
  (property "Datasheet" "~" (at 121.92 48.26 0) (effects (font (size 1.27 1.27)) (hide yes)))
  (property "MPN" "0603WAF1002T5E" (at 121.92 48.26 0) (effects (font (size 1.27 1.27)) (hide yes)))
  (property "Manufacturer" "UNI-ROYAL" (at 121.92 48.26 0) (effects (font (size 1.27 1.27)) (hide yes)))
  (property "LCSC" "C25804" (at 121.92 48.26 0) (effects (font (size 1.27 1.27)) (hide yes)))
  (property "Assembly" "JLC" (at 121.92 48.26 0) (effects (font (size 1.27 1.27)) (hide yes)))
  (pin "1")
  (pin "2"))
 (wire
  (pts (xy 121.92 44.45) (xy 121.92 41.91))
  (stroke (width 0) (type default)))
 (symbol
  (lib_id "power:+3V3")
  (at 121.92 41.91 0)
  (unit 1)
  (exclude_from_sim no)
  (in_bom yes)
  (on_board yes)
  (dnp no)
  (fields_autoplaced yes)
  (property "Reference" "#PWR084" (at 121.92 45.72 0) (effects (font (size 1.27 1.27)) (hide yes)))
  (property "Value" "+3V3" (at 121.92 38.35 0) (effects (font (size 1.27 1.27))))
  (property "Footprint" "" (at 121.92 41.91 0) (effects (font (size 1.27 1.27)) (hide yes)))
  (property "Datasheet" "" (at 121.92 41.91 0) (effects (font (size 1.27 1.27)) (hide yes)))
  (pin "1"))
 (wire
  (pts (xy 121.92 52.07) (xy 121.92 54.61))
  (stroke (width 0) (type default)))
 (global_label "BUS_ESP"
  (shape passive)
  (at 121.92 54.61 270)
  (fields_autoplaced yes)
  (effects (font (size 1.27 1.27)) (justify right))
  (property "Intersheetrefs" "${INTERSHEET_REFS}" (at 121.92 54.61 0) (effects (font (size 1.27 1.27)) (justify right) (hide yes))))
 (symbol
  (lib_id "Device:R")
  (at 134.62 48.26 0)
  (unit 1)
  (exclude_from_sim no)
  (in_bom yes)
  (on_board yes)
  (dnp no)
  (fields_autoplaced yes)
  (property "Reference" "R11" (at 136.65 48.26 0) (effects (font (size 1.27 1.27))))
  (property "Value" "10k" (at 134.62 69.56 0) (effects (font (size 1.27 1.27))))
  (property "Footprint" "Resistor_SMD:R_0603_1608Metric" (at 132.84 48.26 0) (effects (font (size 1.27 1.27)) (hide yes)))
  (property "Datasheet" "~" (at 134.62 48.26 0) (effects (font (size 1.27 1.27)) (hide yes)))
  (property "MPN" "0603WAF1002T5E" (at 134.62 48.26 0) (effects (font (size 1.27 1.27)) (hide yes)))
  (property "Manufacturer" "UNI-ROYAL" (at 134.62 48.26 0) (effects (font (size 1.27 1.27)) (hide yes)))
  (property "LCSC" "C25804" (at 134.62 48.26 0) (effects (font (size 1.27 1.27)) (hide yes)))
  (property "Assembly" "JLC" (at 134.62 48.26 0) (effects (font (size 1.27 1.27)) (hide yes)))
  (pin "1")
  (pin "2"))
 (wire
  (pts (xy 134.62 44.45) (xy 134.62 41.91))
  (stroke (width 0) (type default)))
 (symbol
  (lib_id "power:+3V3")
  (at 134.62 41.91 0)
  (unit 1)
  (exclude_from_sim no)
  (in_bom yes)
  (on_board yes)
  (dnp no)
  (fields_autoplaced yes)
  (property "Reference" "#PWR085" (at 134.62 45.72 0) (effects (font (size 1.27 1.27)) (hide yes)))
  (property "Value" "+3V3" (at 134.62 38.35 0) (effects (font (size 1.27 1.27))))
  (property "Footprint" "" (at 134.62 41.91 0) (effects (font (size 1.27 1.27)) (hide yes)))
  (property "Datasheet" "" (at 134.62 41.91 0) (effects (font (size 1.27 1.27)) (hide yes)))
  (pin "1"))
 (wire
  (pts (xy 134.62 52.07) (xy 134.62 54.61))
  (stroke (width 0) (type default)))
 (global_label "ESP_WE_N"
  (shape passive)
  (at 134.62 54.61 270)
  (fields_autoplaced yes)
  (effects (font (size 1.27 1.27)) (justify right))
  (property "Intersheetrefs" "${INTERSHEET_REFS}" (at 134.62 54.61 0) (effects (font (size 1.27 1.27)) (justify right) (hide yes))))
 (symbol
  (lib_id "Device:R")
  (at 147.32 48.26 0)
  (unit 1)
  (exclude_from_sim no)
  (in_bom yes)
  (on_board yes)
  (dnp no)
  (fields_autoplaced yes)
  (property "Reference" "R12" (at 149.35 48.26 0) (effects (font (size 1.27 1.27))))
  (property "Value" "10k" (at 147.32 69.56 0) (effects (font (size 1.27 1.27))))
  (property "Footprint" "Resistor_SMD:R_0603_1608Metric" (at 145.54 48.26 0) (effects (font (size 1.27 1.27)) (hide yes)))
  (property "Datasheet" "~" (at 147.32 48.26 0) (effects (font (size 1.27 1.27)) (hide yes)))
  (property "MPN" "0603WAF1002T5E" (at 147.32 48.26 0) (effects (font (size 1.27 1.27)) (hide yes)))
  (property "Manufacturer" "UNI-ROYAL" (at 147.32 48.26 0) (effects (font (size 1.27 1.27)) (hide yes)))
  (property "LCSC" "C25804" (at 147.32 48.26 0) (effects (font (size 1.27 1.27)) (hide yes)))
  (property "Assembly" "JLC" (at 147.32 48.26 0) (effects (font (size 1.27 1.27)) (hide yes)))
  (pin "1")
  (pin "2"))
 (wire
  (pts (xy 147.32 44.45) (xy 147.32 41.91))
  (stroke (width 0) (type default)))
 (symbol
  (lib_id "power:+3V3")
  (at 147.32 41.91 0)
  (unit 1)
  (exclude_from_sim no)
  (in_bom yes)
  (on_board yes)
  (dnp no)
  (fields_autoplaced yes)
  (property "Reference" "#PWR086" (at 147.32 45.72 0) (effects (font (size 1.27 1.27)) (hide yes)))
  (property "Value" "+3V3" (at 147.32 38.35 0) (effects (font (size 1.27 1.27))))
  (property "Footprint" "" (at 147.32 41.91 0) (effects (font (size 1.27 1.27)) (hide yes)))
  (property "Datasheet" "" (at 147.32 41.91 0) (effects (font (size 1.27 1.27)) (hide yes)))
  (pin "1"))
 (wire
  (pts (xy 147.32 52.07) (xy 147.32 54.61))
  (stroke (width 0) (type default)))
 (global_label "ESP_OE_N"
  (shape passive)
  (at 147.32 54.61 270)
  (fields_autoplaced yes)
  (effects (font (size 1.27 1.27)) (justify right))
  (property "Intersheetrefs" "${INTERSHEET_REFS}" (at 147.32 54.61 0) (effects (font (size 1.27 1.27)) (justify right) (hide yes))))
 (symbol
  (lib_id "Device:R")
  (at 160.02 48.26 0)
  (unit 1)
  (exclude_from_sim no)
  (in_bom yes)
  (on_board yes)
  (dnp no)
  (fields_autoplaced yes)
  (property "Reference" "R13" (at 162.05 48.26 0) (effects (font (size 1.27 1.27))))
  (property "Value" "10k" (at 160.02 70.73 0) (effects (font (size 1.27 1.27))))
  (property "Footprint" "Resistor_SMD:R_0603_1608Metric" (at 158.24 48.26 0) (effects (font (size 1.27 1.27)) (hide yes)))
  (property "Datasheet" "~" (at 160.02 48.26 0) (effects (font (size 1.27 1.27)) (hide yes)))
  (property "MPN" "0603WAF1002T5E" (at 160.02 48.26 0) (effects (font (size 1.27 1.27)) (hide yes)))
  (property "Manufacturer" "UNI-ROYAL" (at 160.02 48.26 0) (effects (font (size 1.27 1.27)) (hide yes)))
  (property "LCSC" "C25804" (at 160.02 48.26 0) (effects (font (size 1.27 1.27)) (hide yes)))
  (property "Assembly" "JLC" (at 160.02 48.26 0) (effects (font (size 1.27 1.27)) (hide yes)))
  (pin "1")
  (pin "2"))
 (wire
  (pts (xy 160.02 44.45) (xy 160.02 41.91))
  (stroke (width 0) (type default)))
 (symbol
  (lib_id "power:+3V3")
  (at 160.02 41.91 0)
  (unit 1)
  (exclude_from_sim no)
  (in_bom yes)
  (on_board yes)
  (dnp no)
  (fields_autoplaced yes)
  (property "Reference" "#PWR087" (at 160.02 45.72 0) (effects (font (size 1.27 1.27)) (hide yes)))
  (property "Value" "+3V3" (at 160.02 38.35 0) (effects (font (size 1.27 1.27))))
  (property "Footprint" "" (at 160.02 41.91 0) (effects (font (size 1.27 1.27)) (hide yes)))
  (property "Datasheet" "" (at 160.02 41.91 0) (effects (font (size 1.27 1.27)) (hide yes)))
  (pin "1"))
 (wire
  (pts (xy 160.02 52.07) (xy 160.02 54.61))
  (stroke (width 0) (type default)))
 (global_label "DOUT_OE_N"
  (shape passive)
  (at 160.02 54.61 270)
  (fields_autoplaced yes)
  (effects (font (size 1.27 1.27)) (justify right))
  (property "Intersheetrefs" "${INTERSHEET_REFS}" (at 160.02 54.61 0) (effects (font (size 1.27 1.27)) (justify right) (hide yes))))
 (symbol
  (lib_id "Device:R")
  (at 172.72 48.26 0)
  (unit 1)
  (exclude_from_sim no)
  (in_bom yes)
  (on_board yes)
  (dnp no)
  (fields_autoplaced yes)
  (property "Reference" "R14" (at 174.75 48.26 0) (effects (font (size 1.27 1.27))))
  (property "Value" "10k" (at 172.72 70.73 0) (effects (font (size 1.27 1.27))))
  (property "Footprint" "Resistor_SMD:R_0603_1608Metric" (at 170.94 48.26 0) (effects (font (size 1.27 1.27)) (hide yes)))
  (property "Datasheet" "~" (at 172.72 48.26 0) (effects (font (size 1.27 1.27)) (hide yes)))
  (property "MPN" "0603WAF1002T5E" (at 172.72 48.26 0) (effects (font (size 1.27 1.27)) (hide yes)))
  (property "Manufacturer" "UNI-ROYAL" (at 172.72 48.26 0) (effects (font (size 1.27 1.27)) (hide yes)))
  (property "LCSC" "C25804" (at 172.72 48.26 0) (effects (font (size 1.27 1.27)) (hide yes)))
  (property "Assembly" "JLC" (at 172.72 48.26 0) (effects (font (size 1.27 1.27)) (hide yes)))
  (pin "1")
  (pin "2"))
 (wire
  (pts (xy 172.72 44.45) (xy 172.72 41.91))
  (stroke (width 0) (type default)))
 (symbol
  (lib_id "power:+3V3")
  (at 172.72 41.91 0)
  (unit 1)
  (exclude_from_sim no)
  (in_bom yes)
  (on_board yes)
  (dnp no)
  (fields_autoplaced yes)
  (property "Reference" "#PWR088" (at 172.72 45.72 0) (effects (font (size 1.27 1.27)) (hide yes)))
  (property "Value" "+3V3" (at 172.72 38.35 0) (effects (font (size 1.27 1.27))))
  (property "Footprint" "" (at 172.72 41.91 0) (effects (font (size 1.27 1.27)) (hide yes)))
  (property "Datasheet" "" (at 172.72 41.91 0) (effects (font (size 1.27 1.27)) (hide yes)))
  (pin "1"))
 (wire
  (pts (xy 172.72 52.07) (xy 172.72 54.61))
  (stroke (width 0) (type default)))
 (global_label "RD_LOAD_N"
  (shape passive)
  (at 172.72 54.61 270)
  (fields_autoplaced yes)
  (effects (font (size 1.27 1.27)) (justify right))
  (property "Intersheetrefs" "${INTERSHEET_REFS}" (at 172.72 54.61 0) (effects (font (size 1.27 1.27)) (justify right) (hide yes))))
 (symbol
  (lib_id "Device:R")
  (at 185.42 48.26 0)
  (unit 1)
  (exclude_from_sim no)
  (in_bom yes)
  (on_board yes)
  (dnp no)
  (fields_autoplaced yes)
  (property "Reference" "R15" (at 187.45 48.26 0) (effects (font (size 1.27 1.27))))
  (property "Value" "10k" (at 185.42 70.73 0) (effects (font (size 1.27 1.27))))
  (property "Footprint" "Resistor_SMD:R_0603_1608Metric" (at 183.64 48.26 0) (effects (font (size 1.27 1.27)) (hide yes)))
  (property "Datasheet" "~" (at 185.42 48.26 0) (effects (font (size 1.27 1.27)) (hide yes)))
  (property "MPN" "0603WAF1002T5E" (at 185.42 48.26 0) (effects (font (size 1.27 1.27)) (hide yes)))
  (property "Manufacturer" "UNI-ROYAL" (at 185.42 48.26 0) (effects (font (size 1.27 1.27)) (hide yes)))
  (property "LCSC" "C25804" (at 185.42 48.26 0) (effects (font (size 1.27 1.27)) (hide yes)))
  (property "Assembly" "JLC" (at 185.42 48.26 0) (effects (font (size 1.27 1.27)) (hide yes)))
  (pin "1")
  (pin "2"))
 (wire
  (pts (xy 185.42 44.45) (xy 185.42 41.91))
  (stroke (width 0) (type default)))
 (symbol
  (lib_id "power:+3V3")
  (at 185.42 41.91 0)
  (unit 1)
  (exclude_from_sim no)
  (in_bom yes)
  (on_board yes)
  (dnp no)
  (fields_autoplaced yes)
  (property "Reference" "#PWR089" (at 185.42 45.72 0) (effects (font (size 1.27 1.27)) (hide yes)))
  (property "Value" "+3V3" (at 185.42 38.35 0) (effects (font (size 1.27 1.27))))
  (property "Footprint" "" (at 185.42 41.91 0) (effects (font (size 1.27 1.27)) (hide yes)))
  (property "Datasheet" "" (at 185.42 41.91 0) (effects (font (size 1.27 1.27)) (hide yes)))
  (pin "1"))
 (wire
  (pts (xy 185.42 52.07) (xy 185.42 54.61))
  (stroke (width 0) (type default)))
 (global_label "MENU_WE_N"
  (shape passive)
  (at 185.42 54.61 270)
  (fields_autoplaced yes)
  (effects (font (size 1.27 1.27)) (justify right))
  (property "Intersheetrefs" "${INTERSHEET_REFS}" (at 185.42 54.61 0) (effects (font (size 1.27 1.27)) (justify right) (hide yes))))
 (symbol
  (lib_id "Device:R")
  (at 198.12 48.26 0)
  (unit 1)
  (exclude_from_sim no)
  (in_bom yes)
  (on_board yes)
  (dnp no)
  (fields_autoplaced yes)
  (property "Reference" "R16" (at 200.15 48.26 0) (effects (font (size 1.27 1.27))))
  (property "Value" "10k" (at 198.12 66.76 0) (effects (font (size 1.27 1.27))))
  (property "Footprint" "Resistor_SMD:R_0603_1608Metric" (at 196.34 48.26 0) (effects (font (size 1.27 1.27)) (hide yes)))
  (property "Datasheet" "~" (at 198.12 48.26 0) (effects (font (size 1.27 1.27)) (hide yes)))
  (property "MPN" "0603WAF1002T5E" (at 198.12 48.26 0) (effects (font (size 1.27 1.27)) (hide yes)))
  (property "Manufacturer" "UNI-ROYAL" (at 198.12 48.26 0) (effects (font (size 1.27 1.27)) (hide yes)))
  (property "LCSC" "C25804" (at 198.12 48.26 0) (effects (font (size 1.27 1.27)) (hide yes)))
  (property "Assembly" "JLC" (at 198.12 48.26 0) (effects (font (size 1.27 1.27)) (hide yes)))
  (pin "1")
  (pin "2"))
 (wire
  (pts (xy 198.12 44.45) (xy 198.12 41.91))
  (stroke (width 0) (type default)))
 (symbol
  (lib_id "power:+3V3")
  (at 198.12 41.91 0)
  (unit 1)
  (exclude_from_sim no)
  (in_bom yes)
  (on_board yes)
  (dnp no)
  (fields_autoplaced yes)
  (property "Reference" "#PWR090" (at 198.12 45.72 0) (effects (font (size 1.27 1.27)) (hide yes)))
  (property "Value" "+3V3" (at 198.12 38.35 0) (effects (font (size 1.27 1.27))))
  (property "Footprint" "" (at 198.12 41.91 0) (effects (font (size 1.27 1.27)) (hide yes)))
  (property "Datasheet" "" (at 198.12 41.91 0) (effects (font (size 1.27 1.27)) (hide yes)))
  (pin "1"))
 (wire
  (pts (xy 198.12 52.07) (xy 198.12 54.61))
  (stroke (width 0) (type default)))
 (label "RST_GATE"
  (at 198.12 54.61 270)
  (fields_autoplaced yes)
  (effects (font (size 1.27 1.27)) (justify right bottom)))
 (symbol
  (lib_id "Device:C")
  (at 210.82 48.26 0)
  (unit 1)
  (exclude_from_sim no)
  (in_bom yes)
  (on_board yes)
  (dnp no)
  (fields_autoplaced yes)
  (property "Reference" "C17" (at 211.45 45.72 0) (effects (font (size 1.27 1.27)) (justify left)))
  (property "Value" "100nF" (at 211.45 50.8 0) (effects (font (size 1.27 1.27)) (justify left)))
  (property "Footprint" "Capacitor_SMD:C_0603_1608Metric" (at 211.79 52.07 0) (effects (font (size 1.27 1.27)) (hide yes)))
  (property "Datasheet" "~" (at 210.82 48.26 0) (effects (font (size 1.27 1.27)) (hide yes)))
  (property "Note" "decouples U14" (at 210.82 48.26 0) (effects (font (size 1.27 1.27)) (hide yes)))
  (property "MPN" "CC0603KRX7R9BB104" (at 210.82 48.26 0) (effects (font (size 1.27 1.27)) (hide yes)))
  (property "Manufacturer" "YAGEO" (at 210.82 48.26 0) (effects (font (size 1.27 1.27)) (hide yes)))
  (property "LCSC" "C14663" (at 210.82 48.26 0) (effects (font (size 1.27 1.27)) (hide yes)))
  (property "Assembly" "JLC" (at 210.82 48.26 0) (effects (font (size 1.27 1.27)) (hide yes)))
  (pin "1")
  (pin "2"))
 (wire
  (pts (xy 210.82 44.45) (xy 210.82 41.91))
  (stroke (width 0) (type default)))
 (symbol
  (lib_id "power:+3V3")
  (at 210.82 41.91 0)
  (unit 1)
  (exclude_from_sim no)
  (in_bom yes)
  (on_board yes)
  (dnp no)
  (fields_autoplaced yes)
  (property "Reference" "#PWR091" (at 210.82 45.72 0) (effects (font (size 1.27 1.27)) (hide yes)))
  (property "Value" "+3V3" (at 210.82 38.35 0) (effects (font (size 1.27 1.27))))
  (property "Footprint" "" (at 210.82 41.91 0) (effects (font (size 1.27 1.27)) (hide yes)))
  (property "Datasheet" "" (at 210.82 41.91 0) (effects (font (size 1.27 1.27)) (hide yes)))
  (pin "1"))
 (wire
  (pts (xy 210.82 52.07) (xy 210.82 54.61))
  (stroke (width 0) (type default)))
 (symbol
  (lib_id "power:GND")
  (at 210.82 54.61 0)
  (unit 1)
  (exclude_from_sim no)
  (in_bom yes)
  (on_board yes)
  (dnp no)
  (fields_autoplaced yes)
  (property "Reference" "#PWR092" (at 210.82 60.96 0) (effects (font (size 1.27 1.27)) (hide yes)))
  (property "Value" "GND" (at 210.82 58.42 0) (effects (font (size 1.27 1.27))))
  (property "Footprint" "" (at 210.82 54.61 0) (effects (font (size 1.27 1.27)) (hide yes)))
  (property "Datasheet" "" (at 210.82 54.61 0) (effects (font (size 1.27 1.27)) (hide yes)))
  (pin "1"))
 (text "5 V -> 3.3 V, SNES reset driver, control-line pull-ups"
  (exclude_from_sim no)
  (at 17.78 15.24 0)
  (effects (font (size 2.5 2.5) (thickness 0.5) (bold yes)) (justify left top)))
 (text "Reset: Q1 pulls SNES /RESET low (gate pulled up = SNES held in reset until the ESP firmware releases it).\nMailbox: with MENU_WE_N=0 the menu may write into SRAM; each write pulses MBX_IRQ_N to the ESP.\nCD74HC4050 runs from 3V3; its inputs are 5 V tolerant."
  (exclude_from_sim no)
  (at 17.78 21.49 0)
  (effects (font (size 1.5 1.5)) (justify left top)))
 (embedded_fonts no))
